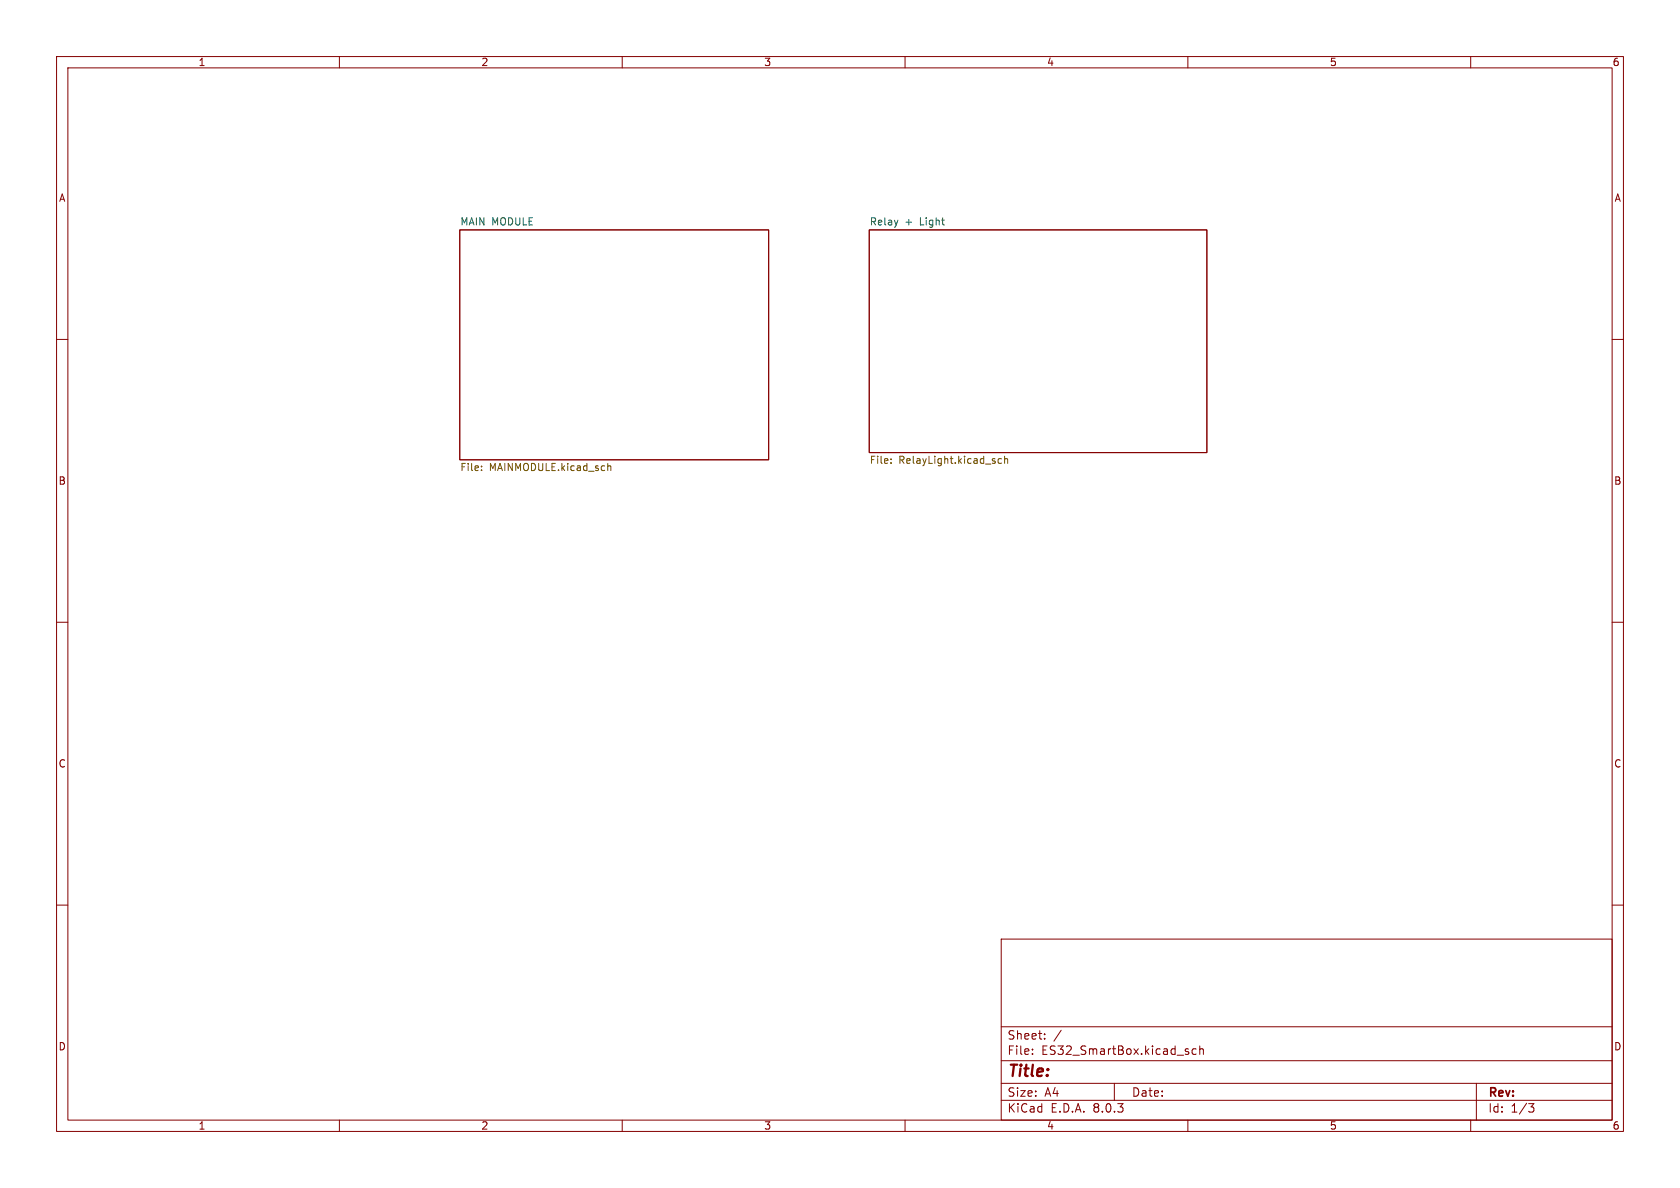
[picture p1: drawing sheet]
<svg xmlns="http://www.w3.org/2000/svg" width="297mm" height="210mm" viewBox="0 0 297 210" stroke-linecap="round" stroke-linejoin="round" font-family="sans-serif">
<g fill="none" stroke="#840000" stroke-width=".18">
<path d="M10 10h277v190h-277zM12 12h273v186h-273zM60 10v2M110 10v2M160 10v2M210 10v2M260 10v2M10 60h2M81.3 40.6h54.6v40.7h-54.6zM153.7 40.6h59.7v39.4h-59.7zM285 60h2M10 110h2"/>
<path d="M285 110h2M10 160h2M285 160h2M177 166h108v32h-108zM60 198v2M110 198v2M160 198v2M177 194.5h108M177 191.5h108M177 187.5h108M177 181.5h108M182.5 186.3v.1"/>
<path d="M182.5 185.5v.1M184.7 183.6v.1M184.7 182.8v.1M187.6 182.1l-1.3 2M197 191.5v3M210 185.9l.2 .2-.2 .3M210 185.4l.1 .1M210 198v2M211.5 185.5l-.5-.1-.3 .3v.4l.2 .2h.6M212.1 185.5l.2-.1 .4 .1v.9M212.1 184.9v1.5M260 198v2"/>
<path d="M261 191.5v6.5M270.2 195.1h1l-.5 .6 .4 .1 .1 .5-.3 .3h-.4"/>
</g>
<path d="M85.1 83.1v.1M85.1 82.4v.1M107.4 81.9v1.3M107.4 82.5l.2-.2 .3 .1 .1 .8M157.5 81.8v.1M157.5 81.1v.2M177.1 81.1h-.4l-.3 .2 .2 .6h.5M177.6 81.2l.2-.1h.3v.8M177.6 80.6v1.3" fill="none" stroke="#725600" stroke-width=".18"/>
<text font-size="2.8" fill="#840000" x="178" y="190.9">Title:</text>
<g font-size="2.1" fill="#840000">
<text x="178" y="184">Sheet:</text>
<text x="178" y="186.7">File:</text>
<text x="184.1" y="186.7">ES32_SmartBox.kicad_sch</text>
<text x="178" y="196.9">KiCad</text>
<text x="178" y="194.1">Size:</text>
<text x="184.7" y="194.1">A4</text>
<text x="185.7" y="196.9">E.D.A.</text>
<text x="193.3" y="196.9">8.0.3</text>
<text x="200" y="194.1">Date:</text>
<text x="263" y="194.3">Rev:</text>
<text x="263" y="196.9">Id:</text>
<text x="267.1" y="196.9">1/3</text>
</g>
<g font-size="1.8" fill="#840000">
<text x="35" y="11.9">1</text>
<text x="85" y="11.9">2</text>
<text x="135" y="11.9">3</text>
<text x="185" y="11.9">4</text>
<text x="235" y="11.9">5</text>
<text x="285" y="11.9">6</text>
<text x="10.3" y="35.9">A</text>
<text x="285.3" y="35.9">A</text>
<text x="10.3" y="85.9">B</text>
<text x="285.3" y="85.9">B</text>
<text x="10.3" y="135.9">C</text>
<text x="285.3" y="135.9">C</text>
<text x="10.3" y="185.9">D</text>
<text x="285.3" y="185.9">D</text>
<text x="35" y="199.9">1</text>
<text x="85" y="199.9">2</text>
<text x="135" y="199.9">3</text>
<text x="185" y="199.9">4</text>
<text x="235" y="199.9">5</text>
<text x="285" y="199.9">6</text>
</g>
<g font-size="1.8" fill="#006464">
<text x="81.3" y="39.9">MAIN MODULE</text>
<text x="153.7" y="39.9">Relay</text>
<text x="160" y="39.9">+</text>
<text x="162.7" y="39.9">Light</text>
</g>
<g font-size="1.8" fill="#725600">
<text x="81.3" y="83.6">File:</text>
<text x="86.5" y="83.6">MAINMODULE.kicad_sch</text>
<text x="153.7" y="82.3">File:</text>
<text x="158.9" y="82.3">RelayLight.kicad_sch</text>
</g>
</svg>
